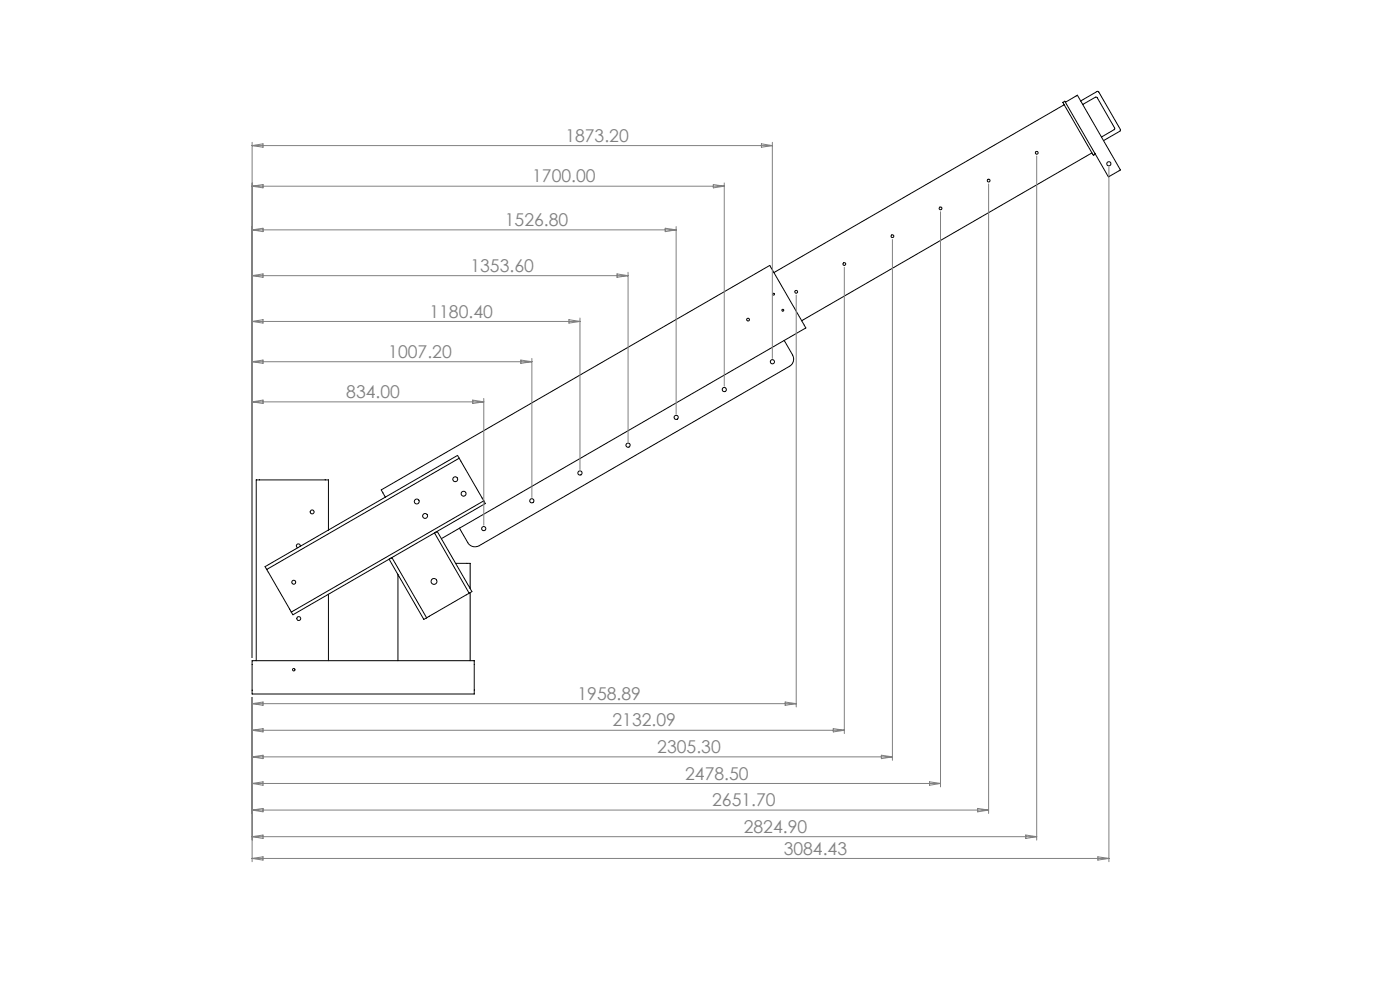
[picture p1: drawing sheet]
<svg xmlns="http://www.w3.org/2000/svg" width="420mm" height="297mm" viewBox="0 0 420 297" stroke-linecap="round" stroke-linejoin="round" font-family="sans-serif">
<g fill="none" stroke="#000" stroke-width=".3">
<path d="M318.8 30.7l.7-.3 9.1 15.8-.6 .4zM319.3 31.4l-87.1 50.3M319.6 30.6l3.6-2.1 12.9 22.4-3.6 2.1-3.9-6.8M329 27.4l.6 .2 6.5 11.2-.1 .5-5 2.9M329.1 27.4l-4.9 2.9M329.2 29.3l-.5-.2-3.9 2.2M329.2 29.3l5.2 9M334.4 38.3l-.1 .5-3.9 2.3M327.6 45.8l-87.1 50.3M235.3 102.1l2.5 4.3a2.51 2.51 0 0 1-.9 3.4l-93.1 53.7a2.51 2.51 0 0 1-3.5-.9l-2.5-4.3M137.8 137.3l7.3 12.8M137.8 137.3l-57.8 33.4"/>
<path d="M137.8 137.3l-.5-.8-57.8 33.3 .5 .9M98.5 158.9v-15.1h-21.6v54.2M115.6 149l-1.2-2.2 116.6-67.2 10.8 18.7-109.4 63.1M130.4 159.7l.8-.4 10.4 18-.8 .5zM145.1 150.1l.5 .8-57.7 33.4-.5-.9M145.1 150.1l-57.7 33.3M80 170.7l7.4 12.7M90.1 163.8a.59 .59 0 0 0-.4-.8 .59 .59 0 0 0-.8 .4 .59 .59 0 0 0 .5 .7M98.5 178.1v19.9M116.7 167.6l.9-.5 10.4 18.1-.9 .4zM119.4 172.2v25.8M136.7 168.8h4.3v7.6"/>
<path d="M140.8 177.8l-12.8 7.4M141 177.6v20.4M75.6 198h66.7v10h-66.7z"/>
<circle cx="296.6" cy="54.1" r=".42"/>
<circle cx="311" cy="45.8" r=".41"/>
<circle cx="332.7" cy="49.1" r=".63"/>
<circle cx="253.3" cy="79.1" r=".42"/>
<circle cx="267.7" cy="70.8" r=".42"/>
<circle cx="282.2" cy="62.4" r=".42"/>
<circle cx="224.4" cy="95.8" r=".41"/>
<circle cx="232.1" cy="88.2" r=".27"/>
<circle cx="234.8" cy="93" r=".29"/>
<circle cx="238.9" cy="87.5" r=".41"/>
<circle cx="217.3" cy="116.8" r=".62"/>
<circle cx="231.7" cy="108.4" r=".63"/>
<circle cx="188.4" cy="133.4" r=".63"/>
<circle cx="202.9" cy="125.1" r=".62"/>
<circle cx="93.7" cy="153.4" r=".59"/>
<circle cx="125" cy="150.3" r=".73"/>
<circle cx="127.5" cy="154.6" r=".73"/>
<circle cx="136.6" cy="143.6" r=".73"/>
<circle cx="139.1" cy="148" r=".73"/>
<circle cx="145.1" cy="158.4" r=".62"/>
<circle cx="159.5" cy="150.1" r=".62"/>
<circle cx="174" cy="141.8" r=".64"/>
<circle cx="88.1" cy="174.5" r=".59"/>
<circle cx="130.2" cy="174.2" r=".87"/>
<circle cx="89.6" cy="185.4" r=".59"/>
<circle cx="88.1" cy="200.7" r=".36"/>
</g>
<g fill="none" stroke="#808080" stroke-width=".3">
<path d="M75.6 42.6v154.4M75.6 43.6l3.3-.5v1zM75.6 55.8l3.3-.5v1zM75.6 55.8h141.7M75.6 43.6h156.1M214 55.3l3.3 .5-3.3 .5zM217.3 54.8v60.9M228.4 43.1l3.3 .5-3.3 .5zM231.7 42.6v64.8M296.6 55.1v188.7M311 46.8v205M332.7 50.1v208.2"/>
<path d="M75.6 68.9l3.3-.5v1zM75.6 68.9h127.2M199.6 68.4l3.2 .5-3.2 .5zM202.8 67.9v56.2M267.7 71.8v156.1M282.2 63.5v172.3M75.6 82.6l3.3-.5v1zM75.6 96.3l3.3-.5v1zM75.6 96.3h98.4M75.6 82.6h112.8M170.7 95.8l3.3 .5-3.3 .5zM174 95.3v45.5"/>
<path d="M185.1 82.1l3.3 .5-3.3 .5zM188.4 81.6v50.8M238.9 88.4v123.5M253.3 80.1v139.7M75.6 108.4l3.3-.5v1zM75.6 108.4h84M141.8 119.9l3.3 .5-3.3 .5zM145.1 119.4v38M156.2 107.9l3.4 .5-3.4 .5zM159.6 107.4v41.7M75.6 120.4l3.3-.5v1zM75.6 120.4h69.5"/>
<path d="M75.6 209v49.3M75.6 210.9l3.3-.5v1zM75.6 218.9l3.3-.5v1zM75.6 218.9h177.7M75.6 210.9h163.3M235.5 210.4l3.4 .5-3.4 .5zM250 218.4l3.3 .5-3.3 .5zM75.6 226.8l3.3-.5v1.1zM75.6 234.8l3.3-.5v1zM75.6 234.8h206.6M75.6 226.8h192.1M264.4 226.3l3.3 .5-3.3 .6z"/>
<path d="M278.9 234.3l3.3 .5-3.3 .5zM75.6 257.3h257.1M75.6 257.3l3.3-.5v1zM75.6 242.8l3.3-.5v1zM75.6 250.8l3.3-.5v1zM75.6 250.8h235.4M75.6 242.8h221M293.3 242.3l3.3 .5-3.3 .5zM307.7 250.3l3.3 .5-3.3 .5zM329.4 256.8l3.3 .5-3.3 .5z"/>
</g>
<g font-size="5.3" fill="#808080">
<text x="169.6" y="42.5">1873.20</text>
<text x="159.7" y="54.6">1700.00</text>
<text x="151.4" y="67.7">1526.80</text>
<text x="141.1" y="81.4">1353.60</text>
<text x="128.8" y="95.2">1180.40</text>
<text x="116.5" y="107.2">1007.20</text>
<text x="103.9" y="119.3">834.00</text>
<text x="173.2" y="209.7">1958.89</text>
<text x="183.8" y="217.7">2132.09</text>
<text x="197.2" y="225.7">2305.30</text>
<text x="205.5" y="233.7">2478.50</text>
<text x="213.6" y="241.6">2651.70</text>
<text x="223.1" y="249.6">2824.90</text>
<text x="235.1" y="256.1">3084.43</text>
</g>
</svg>
